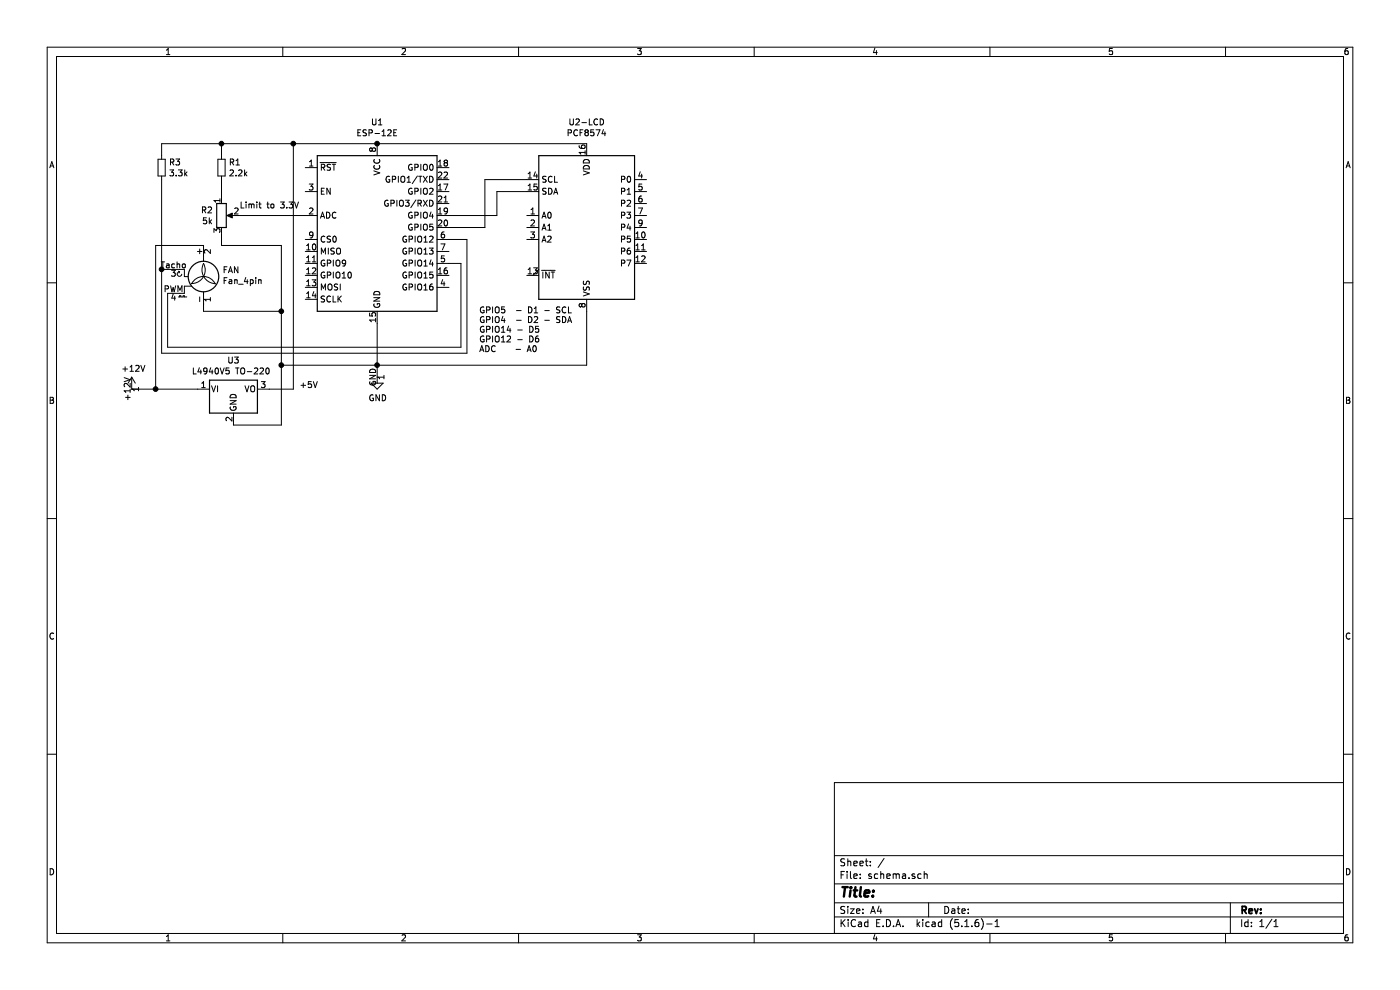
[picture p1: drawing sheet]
EESchema Schematic File Version 4
EELAYER 30 0
EELAYER END
$Descr A4 11693 8268
encoding utf-8
Sheet 1 1
Title ""
Date ""
Rev ""
Comp ""
Comment1 ""
Comment2 ""
Comment3 ""
Comment4 ""
$EndDescr
$Comp
L RF_Module:ESP-12E U1
U 1 1
P 3150 2000
F 0 "U1" H 3150 2981 50  0000 C CNN
F 1 "ESP-12E" H 3150 2890 50  0000 C CNN
F 2 "RF_Module:ESP-12E" H 3150 2000 50  0001 C CNN
F 3 "http://wiki.ai-thinker.com/_media/esp8266/esp8266_series_modules_user_manual_v1.1.pdf" H 2800 2100 50  0001 C CNN
	1    3150 2000
	1    0    0    -1  
$EndComp
$Comp
L Interface_Expansion:PCF8574 U2-LCD
U 1 1
P 4900 1900
F 0 "U2-LCD" H 4900 2781 50  0000 C CNN
F 1 "PCF8574" H 4900 2690 50  0000 C CNN
F 2 "" H 4900 1900 50  0001 C CNN
F 3 "http://www.nxp.com/documents/data_sheet/PCF8574_PCF8574A.pdf" H 4900 1900 50  0001 C CNN
	1    4900 1900
	1    0    0    -1  
$EndComp
$Comp
L power:+12V #PWR?
U 1 1
P 1100 3250
F 0 "#PWR?" H 1100 3100 50  0001 C CNN
F 1 "+12V" H 1115 3423 50  0000 C CNN
F 2 "" H 1100 3250 50  0001 C CNN
F 3 "" H 1100 3250 50  0001 C CNN
	1    1100 3250
	1    0    0    -1  
$EndComp
$Comp
L Device:R_POT R2
U 1 1
P 1850 1800
F 0 "R2" H 1780 1846 50  0000 R CNN
F 1 "5k" H 1780 1755 50  0000 R CNN
F 2 "" H 1850 1800 50  0001 C CNN
F 3 "~" H 1850 1800 50  0001 C CNN
	1    1850 1800
	1    0    0    -1  
$EndComp
$Comp
L Device:R_Small R1
U 1 1
P 1850 1400
F 0 "R1" H 1909 1446 50  0000 L CNN
F 1 "2.2k" H 1909 1355 50  0000 L CNN
F 2 "" H 1850 1400 50  0001 C CNN
F 3 "~" H 1850 1400 50  0001 C CNN
	1    1850 1400
	1    0    0    -1  
$EndComp
$Comp
L Regulator_Linear:LF50_TO220 U3
U 1 1
P 1950 3250
F 0 "U3" H 1950 3492 50  0000 C CNN
F 1 "L4940V5 TO-220 " H 1950 3401 50  0000 C CNN
F 2 "Package_TO_SOT_THT:TO-220-3_Vertical" H 1950 3475 50  0001 C CIN
F 3 "http://www.st.com/content/ccc/resource/technical/document/datasheet/c4/0e/7e/2a/be/bc/4c/bd/CD00000546.pdf/files/CD00000546.pdf/jcr:content/translations/en.CD00000546.pdf" H 1950 3200 50  0001 C CNN
	1    1950 3250
	1    0    0    -1  
$EndComp
$Comp
L power:GND #PWR?
U 1 1
P 3150 3150
F 0 "#PWR?" H 3150 2900 50  0001 C CNN
F 1 "GND" H 3155 2977 50  0000 C CNN
F 2 "" H 3150 3150 50  0001 C CNN
F 3 "" H 3150 3150 50  0001 C CNN
	1    3150 3150
	1    0    0    -1  
$EndComp
Wire Wire Line
	3150 3150 3150 3050
Wire Wire Line
	4900 2600 4900 3050
Connection ~ 3150 3050
Wire Wire Line
	1950 3550 2350 3550
Wire Wire Line
	3750 2200 3850 2200
Wire Wire Line
	3850 2200 3850 2900
Wire Wire Line
	3150 1200 4900 1200
Connection ~ 3150 1200
Wire Wire Line
	3750 1900 4050 1900
Wire Wire Line
	4050 1900 4050 1500
Wire Wire Line
	4050 1500 4400 1500
Wire Wire Line
	3750 1800 4150 1800
Wire Wire Line
	4150 1800 4150 1600
Wire Wire Line
	4150 1600 4400 1600
Wire Wire Line
	3150 2700 3150 3050
Wire Wire Line
	2250 3250 2450 3250
Wire Wire Line
	2450 3250 2450 1200
Wire Wire Line
	2450 1200 3150 1200
Wire Wire Line
	1100 3250 1300 3250
Wire Wire Line
	1700 2550 1700 2600
Wire Wire Line
	1700 2600 2350 2600
Wire Wire Line
	2350 2600 2350 3050
Wire Wire Line
	1700 2050 1300 2050
Wire Wire Line
	1300 2050 1300 3250
Connection ~ 1300 3250
Wire Wire Line
	1300 3250 1650 3250
Wire Wire Line
	3150 3050 4900 3050
Wire Wire Line
	3150 3050 2350 3050
Connection ~ 2350 3050
Wire Wire Line
	2350 3050 2350 3550
Wire Wire Line
	1850 1300 1850 1200
Wire Wire Line
	1850 1200 2450 1200
Connection ~ 2450 1200
Wire Wire Line
	1850 1650 1850 1500
Wire Wire Line
	2550 1800 2000 1800
Wire Wire Line
	1850 1950 1850 2050
Wire Wire Line
	1850 2050 2350 2050
Wire Wire Line
	2350 2050 2350 2600
Connection ~ 2350 2600
Text Notes 2000 1750 0    50   ~ 0
Limit to 3.3V
Text Notes 4000 2950 0    50   ~ 0
GPIO5  - D1 - SCL\nGPIO4  - D2 - SDA\nGPIO14 - D5 \nGPIO12 - D6\nADC    - A0
Text Notes 2500 3250 0    50   ~ 0
+5V
$Comp
L Motor:Fan_4pin FAN
U 1 1
P 1700 2350
F 0 "FAN" H 1858 2446 50  0000 L CNN
F 1 "Fan_4pin" H 1858 2355 50  0000 L CNN
F 2 "" H 1700 2360 50  0001 C CNN
F 3 "http://www.formfactors.org/developer%5Cspecs%5Crev1_2_public.pdf" H 1700 2360 50  0001 C CNN
	1    1700 2350
	1    0    0    -1  
$EndComp
Wire Wire Line
	3750 2000 3900 2000
Wire Wire Line
	3900 2000 3900 2950
Wire Wire Line
	3900 2950 1350 2950
Wire Wire Line
	1350 2950 1350 2250
Wire Wire Line
	1350 2250 1400 2250
Wire Wire Line
	1400 2900 1400 2450
Wire Wire Line
	1400 2900 3850 2900
$Comp
L Device:R_Small R3
U 1 1
P 1350 1400
F 0 "R3" H 1409 1446 50  0000 L CNN
F 1 "3.3k" H 1409 1355 50  0000 L CNN
F 2 "" H 1350 1400 50  0001 C CNN
F 3 "~" H 1350 1400 50  0001 C CNN
	1    1350 1400
	1    0    0    -1  
$EndComp
Wire Wire Line
	1350 2250 1350 1500
Connection ~ 1350 2250
Wire Wire Line
	1350 1300 1350 1200
Wire Wire Line
	1350 1200 1850 1200
Connection ~ 1850 1200
$EndSCHEMATC
